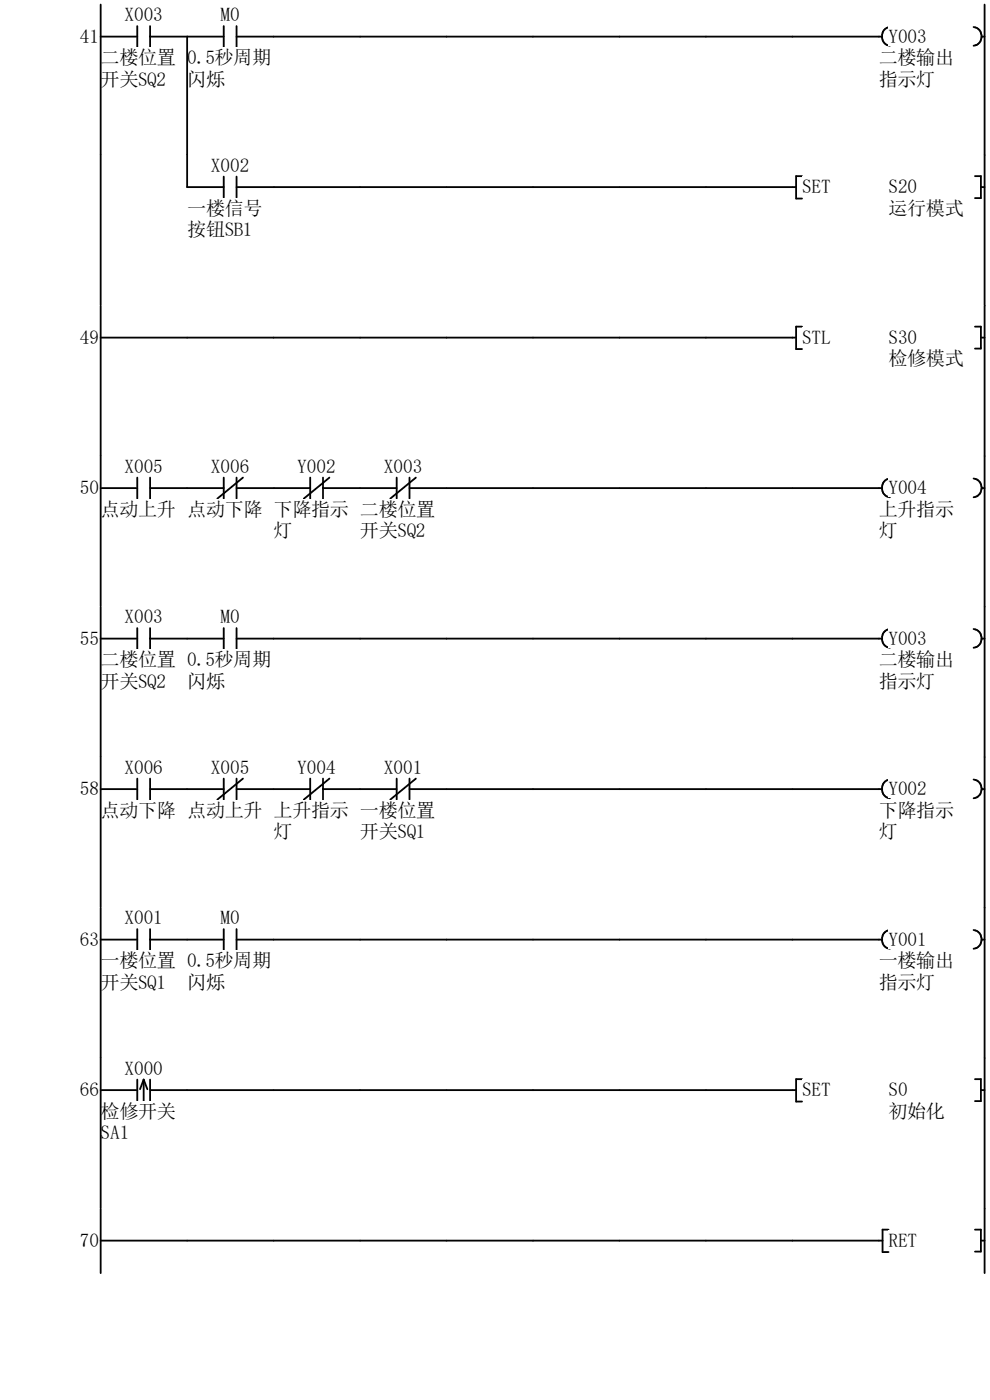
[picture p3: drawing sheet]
<svg xmlns="http://www.w3.org/2000/svg" width="210mm" height="297mm" viewBox="0 0 210 297" stroke-linecap="round" stroke-linejoin="round" font-family="sans-serif">
<path d="M21.4 7.8h7.7M29.1 5.5v4.5M31.8 7.8h7.9M31.8 5.5v4.5" fill="none" stroke="#070000" stroke-width=".39"/>
<g fill="#fff">
<path d="M21.3 10.1h16v4.1h-16z"/>
<path d="M21.3 14.6h13.9v4.2h-13.9z"/>
</g>
<path d="M21.4 1v31.9" fill="none" stroke="#070000" stroke-width=".39"/>
<path d="M46.8 1h4v4.1h-4z" fill="#fff"/>
<path d="M39.7 7.8h7.8M47.5 5.5v4.5M50.2 7.8h7.8M50.2 5.5v4.5" fill="none" stroke="#070000" stroke-width=".39"/>
<g fill="#fff">
<path d="M39.7 10.1h17.8v4.1h-17.8z"/>
<path d="M39.7 14.6h8v4.2h-8z"/>
</g>
<path d="M39.7 7.8v25.1M58 7.8h129.1M188.8 5.7a2.02 2.02 0 0 0-1.7 2 2.02 2.02 0 0 0 1.7 2" fill="none" stroke="#070000" stroke-width=".39"/>
<path d="M188.5 5.5h8.1v4.2h-8.1z" fill="#fff"/>
<path d="M206.5 5.7a2.01 2.01 0 0 1 1.8 2 2.01 2.01 0 0 1-1.8 2M208.2 7.8h.7" fill="none" stroke="#070000" stroke-width=".39"/>
<g fill="#fff">
<path d="M186.4 10.1h16v4.1h-16z"/>
<path d="M186.4 14.6h12v4.2h-12z"/>
</g>
<path d="M208.9 1v31.9" fill="none" stroke="#070000" stroke-width=".39"/>
<path d="M1 32.9h207.9v32h-207.9z" fill-rule="evenodd" fill="#fff"/>
<path d="M21.4 32.9v31.9" fill="none" stroke="#070000" stroke-width=".39"/>
<path d="M44.7 32.9h8.2v4.1h-8.2z" fill="#fff"/>
<path d="M39.7 39.7h7.8M47.5 37.5v4.4M50.2 39.7h7.8M50.2 37.5v4.4" fill="none" stroke="#070000" stroke-width=".39"/>
<g fill="#fff">
<path d="M39.7 42h16v4.1h-16z"/>
<path d="M39.7 46.6h13.9v4.1h-13.9z"/>
</g>
<path d="M39.7 32.9v6.8M58 39.7h110.9M170.1 37.4h-1.2v4.7h1.2" fill="none" stroke="#070000" stroke-width=".39"/>
<g fill="#fff">
<path d="M170.1 37.5h6.2v4.1h-6.2z"/>
<path d="M188.5 37.5h6.1v4.1h-6.1z"/>
<path d="M188.5 42h15.9v4.1h-15.9z"/>
</g>
<path d="M206.8 37.4h1.3v4.6h-1.3M208.1 39.7h.8M208.9 32.9v31.9" fill="none" stroke="#070000" stroke-width=".39"/>
<path d="M1 64.9h207.9v31.9h-207.9z" fill-rule="evenodd" fill="#fff"/>
<path d="M17 69.4h4v4.1h-4z" fill="#fff"/>
<path d="M21.4 71.6h147.5M21.4 64.8v32M170.1 69.3h-1.2v4.8h1.2" fill="none" stroke="#070000" stroke-width=".39"/>
<g fill="#fff">
<path d="M170.1 69.4h6.2v4.1h-6.2z"/>
<path d="M188.5 69.4h6.1v4.1h-6.1z"/>
<path d="M188.5 74h15.9v4.1h-15.9z"/>
</g>
<path d="M206.8 69.3h1.3v4.7h-1.3M208.1 71.6h.8M208.9 64.8v32" fill="none" stroke="#070000" stroke-width=".39"/>
<g fill="#fff">
<path d="M1 96.8h185.5v31.9h-185.5z" fill-rule="evenodd"/>
<path d="M186.5 96.8h22.4v31.9h-22.4zM17 101.3h4v4.2h-4z" fill-rule="evenodd"/>
</g>
<path d="M26.4 96.8h8.1v4.1h-8.1z" fill="#fff"/>
<path d="M21.4 103.6h7.7M29.1 101.3v4.5M31.8 103.6h7.9M31.8 101.3v4.5" fill="none" stroke="#070000" stroke-width=".39"/>
<path d="M21.3 105.9h16v4.1h-16z" fill="#fff"/>
<path d="M21.4 96.8v31.9" fill="none" stroke="#070000" stroke-width=".39"/>
<path d="M44.7 96.8h8.2v4.1h-8.2z" fill="#fff"/>
<path d="M39.7 103.6h7.8M47.5 101.3v4.5M50.2 103.6h7.8M50.2 101.3v4.5M51.5 101.3l-5.4 4.5" fill="none" stroke="#070000" stroke-width=".39"/>
<g fill="#fff">
<path d="M39.7 105.9h16v4.1h-16z"/>
<path d="M63.1 96.8h8.1v4.1h-8.1z"/>
</g>
<path d="M58 103.6h7.8M65.8 101.3v4.5M68.5 103.6h7.9M68.5 101.3v4.5M69.9 101.3l-5.5 4.5" fill="none" stroke="#070000" stroke-width=".39"/>
<g fill="#fff">
<path d="M58 105.9h16v4.1h-16z"/>
<path d="M58 110.4h4.1v4.2h-4.1z"/>
<path d="M81.4 96.8h8.2v4.1h-8.2z"/>
</g>
<path d="M76.4 103.6h7.8M84.2 101.3v4.5M86.9 103.6h7.8M86.9 101.3v4.5M88.2 101.3l-5.4 4.5" fill="none" stroke="#070000" stroke-width=".39"/>
<g fill="#fff">
<path d="M76.4 105.9h15.9v4.1h-15.9z"/>
<path d="M76.4 110.4h13.8v4.2h-13.8z"/>
</g>
<path d="M94.7 103.6h92.4M188.8 101.5a2.02 2.02 0 0 0-1.7 2 2.02 2.02 0 0 0 1.7 2" fill="none" stroke="#070000" stroke-width=".39"/>
<path d="M188.5 101.3h8.1v4.2h-8.1z" fill="#fff"/>
<path d="M206.5 101.5a2.01 2.01 0 0 1 1.8 2 2.01 2.01 0 0 1-1.8 2M208.2 103.6h.7" fill="none" stroke="#070000" stroke-width=".39"/>
<g fill="#fff">
<path d="M186.4 105.9h16v4.1h-16z"/>
<path d="M186.4 110.4h4.1v4.2h-4.1z"/>
</g>
<path d="M208.9 96.8v31.9" fill="none" stroke="#070000" stroke-width=".39"/>
<g fill="#fff">
<path d="M1 128.7h185.5v32h-185.5z" fill-rule="evenodd"/>
<path d="M186.5 128.7h22.4v32h-22.4zM17 133.3h4v4.1h-4z" fill-rule="evenodd"/>
</g>
<path d="M26.4 128.7h8.1v4.1h-8.1z" fill="#fff"/>
<path d="M21.4 135.5h7.7M29.1 133.2v4.5M31.8 135.5h7.9M31.8 133.2v4.5" fill="none" stroke="#070000" stroke-width=".39"/>
<g fill="#fff">
<path d="M21.3 137.8h16v4.1h-16z"/>
<path d="M21.3 142.4h13.9v4.1h-13.9z"/>
</g>
<path d="M21.4 128.7v31.9" fill="none" stroke="#070000" stroke-width=".39"/>
<path d="M46.8 128.7h4v4.1h-4z" fill="#fff"/>
<path d="M39.7 135.5h7.8M47.5 133.2v4.5M50.2 135.5h7.8M50.2 133.2v4.5" fill="none" stroke="#070000" stroke-width=".39"/>
<g fill="#fff">
<path d="M39.7 137.8h17.8v4.1h-17.8z"/>
<path d="M39.7 142.4h8v4.1h-8z"/>
</g>
<path d="M58 135.5h129.1M188.8 133.4a2.02 2.02 0 0 0-1.7 2 2.02 2.02 0 0 0 1.7 2" fill="none" stroke="#070000" stroke-width=".39"/>
<path d="M188.5 133.3h8.1v4.1h-8.1z" fill="#fff"/>
<path d="M206.5 133.4a2.01 2.01 0 0 1 1.8 2 2.01 2.01 0 0 1-1.8 2M208.2 135.5h.7" fill="none" stroke="#070000" stroke-width=".39"/>
<g fill="#fff">
<path d="M186.4 137.8h16v4.1h-16z"/>
<path d="M186.4 142.4h12v4.1h-12z"/>
</g>
<path d="M208.9 128.7v31.9" fill="none" stroke="#070000" stroke-width=".39"/>
<g fill="#fff">
<path d="M1 160.7h185.5v31.9h-185.5z" fill-rule="evenodd"/>
<path d="M186.5 160.7h22.4v31.9h-22.4zM17 165.2h4v4.1h-4z" fill-rule="evenodd"/>
</g>
<path d="M26.4 160.7h8.1v4.1h-8.1z" fill="#fff"/>
<path d="M21.4 167.4h7.7M29.1 165.2v4.4M31.8 167.4h7.9M31.8 165.2v4.4" fill="none" stroke="#070000" stroke-width=".39"/>
<path d="M21.3 169.8h16v4.1h-16z" fill="#fff"/>
<path d="M21.4 160.6v31.9" fill="none" stroke="#070000" stroke-width=".39"/>
<path d="M44.7 160.7h8.2v4.1h-8.2z" fill="#fff"/>
<path d="M39.7 167.4h7.8M47.5 165.2v4.4M50.2 167.4h7.8M50.2 165.2v4.4M51.5 165.2l-5.4 4.4" fill="none" stroke="#070000" stroke-width=".39"/>
<g fill="#fff">
<path d="M39.7 169.8h16v4.1h-16z"/>
<path d="M63.1 160.7h8.1v4.1h-8.1z"/>
</g>
<path d="M58 167.4h7.8M65.8 165.2v4.4M68.5 167.4h7.9M68.5 165.2v4.4M69.9 165.2l-5.5 4.4" fill="none" stroke="#070000" stroke-width=".39"/>
<g fill="#fff">
<path d="M58 169.8h16v4.1h-16z"/>
<path d="M58 174.3h4.1v4.1h-4.1z"/>
<path d="M81.4 160.7h8.2v4.1h-8.2z"/>
</g>
<path d="M76.4 167.4h7.8M84.2 165.2v4.4M86.9 167.4h7.8M86.9 165.2v4.4M88.2 165.2l-5.4 4.4" fill="none" stroke="#070000" stroke-width=".39"/>
<g fill="#fff">
<path d="M76.4 169.8h15.9v4.1h-15.9z"/>
<path d="M76.4 174.3h13.8v4.1h-13.8z"/>
</g>
<path d="M94.7 167.4h92.4M188.8 165.4a2.02 2.02 0 0 0-1.7 2 2.02 2.02 0 0 0 1.7 2" fill="none" stroke="#070000" stroke-width=".39"/>
<path d="M188.5 165.2h8.1v4.1h-8.1z" fill="#fff"/>
<path d="M206.5 165.4a2.01 2.01 0 0 1 1.8 2 2.01 2.01 0 0 1-1.8 2M208.2 167.4h.7" fill="none" stroke="#070000" stroke-width=".39"/>
<g fill="#fff">
<path d="M186.4 169.8h16v4.1h-16z"/>
<path d="M186.4 174.3h4.1v4.1h-4.1z"/>
</g>
<path d="M208.9 160.6v31.9" fill="none" stroke="#070000" stroke-width=".39"/>
<g fill="#fff">
<path d="M1 192.6h185.5v31.9h-185.5z" fill-rule="evenodd"/>
<path d="M186.5 192.6h22.4v31.9h-22.4zM17 197.1h4v4.2h-4z" fill-rule="evenodd"/>
</g>
<path d="M26.4 192.6h8.1v4.1h-8.1z" fill="#fff"/>
<path d="M21.4 199.3h7.7M29.1 197.1v4.5M31.8 199.3h7.9M31.8 197.1v4.5" fill="none" stroke="#070000" stroke-width=".39"/>
<g fill="#fff">
<path d="M21.3 201.7h16v4.1h-16z"/>
<path d="M21.3 206.2h13.9v4.2h-13.9z"/>
</g>
<path d="M21.4 192.5v32" fill="none" stroke="#070000" stroke-width=".39"/>
<path d="M46.8 192.6h4v4.1h-4z" fill="#fff"/>
<path d="M39.7 199.3h7.8M47.5 197.1v4.5M50.2 199.3h7.8M50.2 197.1v4.5" fill="none" stroke="#070000" stroke-width=".39"/>
<g fill="#fff">
<path d="M39.7 201.7h17.8v4.1h-17.8z"/>
<path d="M39.7 206.2h8v4.2h-8z"/>
</g>
<path d="M58 199.3h129.1M188.8 197.3a2.02 2.02 0 0 0-1.7 2 2.02 2.02 0 0 0 1.7 2" fill="none" stroke="#070000" stroke-width=".39"/>
<path d="M188.5 197.1h8.1v4.2h-8.1z" fill="#fff"/>
<path d="M206.5 197.3a2.01 2.01 0 0 1 1.8 2 2.01 2.01 0 0 1-1.8 2M208.2 199.3h.7" fill="none" stroke="#070000" stroke-width=".39"/>
<g fill="#fff">
<path d="M186.4 201.7h16v4.1h-16z"/>
<path d="M186.4 206.2h12v4.2h-12z"/>
</g>
<path d="M208.9 192.5v32" fill="none" stroke="#070000" stroke-width=".39"/>
<path d="M1 224.5h207.9v31.9h-207.9z" fill-rule="evenodd" fill="#fff"/>
<g fill="#fff">
<path d="M17 229.1h4v4.1h-4z"/>
<path d="M26.4 224.5h8.1v4.1h-8.1z"/>
</g>
<path d="M21.4 231.3h7.7M29.1 229v4.5M30.5 229v4.6M30.5 229l.8 2.1M30.5 229l-.8 2.1M31.8 231.3h7.9M31.8 229v4.5" fill="none" stroke="#070000" stroke-width=".39"/>
<g fill="#fff">
<path d="M21.3 233.6h16v4.1h-16z"/>
<path d="M21.3 238.2h6.2v4.1h-6.2z"/>
</g>
<path d="M21.4 224.5v31.9M39.7 231.3h129.2M170.1 228.9h-1.2v4.8h1.2" fill="none" stroke="#070000" stroke-width=".39"/>
<g fill="#fff">
<path d="M170.1 229h6.2v4.1h-6.2z"/>
<path d="M188.5 229h4.1v4.1h-4.1z"/>
<path d="M188.5 233.6h11.9v4.1h-11.9z"/>
</g>
<path d="M206.8 228.9h1.3v4.7h-1.3M208.1 231.3h.8M208.9 224.5v31.9" fill="none" stroke="#070000" stroke-width=".39"/>
<g fill="#fff">
<path d="M1 256.4h185.5v13.7h-185.5z" fill-rule="evenodd"/>
<path d="M186.5 256.4h22.4v13.7h-22.4zM17 261h4v4.1h-4z" fill-rule="evenodd"/>
</g>
<path d="M21.4 256.4v13.7M21.4 263.2h165.8M188.5 260.9h-1.3v4.7h1.3" fill="none" stroke="#070000" stroke-width=".39"/>
<path d="M188.5 261h6.1v4.1h-6.1z" fill="#fff"/>
<path d="M208.9 256.4v13.7M206.8 260.9h1.3v4.6h-1.3M208.1 263.2h.8" fill="none" stroke="#070000" stroke-width=".39"/>
<g font-size="4.1">
<text x="26.4" y="4.5">X003</text>
<text x="46.8" y="4.5">M0</text>
<text x="17" y="9.1">41</text>
<text x="188.5" y="9.1">Y003</text>
<text x="21.3" y="13.6">二楼位置</text>
<text x="39.7" y="13.6">0.5秒周期</text>
<text x="186.4" y="13.6">二楼输出</text>
<text x="21.3" y="18.2">开关SQ2</text>
<text x="39.7" y="18.2">闪烁</text>
<text x="186.4" y="18.2">指示灯</text>
<text x="44.8" y="36.4">X002</text>
<text x="170.1" y="41">SET</text>
<text x="188.5" y="41">S20</text>
<text x="39.7" y="45.6">一楼信号</text>
<text x="188.5" y="45.6">运行模式</text>
<text x="39.7" y="50.1">按钮SB1</text>
<text x="17" y="72.9">49</text>
<text x="170.1" y="72.9">STL</text>
<text x="188.5" y="72.9">S30</text>
<text x="188.5" y="77.5">检修模式</text>
<text x="26.4" y="100.3">X005</text>
<text x="44.8" y="100.3">X006</text>
<text x="63.1" y="100.3">Y002</text>
<text x="81.5" y="100.3">X003</text>
<text x="17" y="104.9">50</text>
<text x="188.5" y="104.9">Y004</text>
<text x="21.3" y="109.4">点动上升</text>
<text x="39.7" y="109.4">点动下降</text>
<text x="58" y="109.4">下降指示</text>
<text x="58" y="114">灯</text>
<text x="76.4" y="109.4">二楼位置</text>
<text x="76.4" y="114">开关SQ2</text>
<text x="186.4" y="109.4">上升指示</text>
<text x="186.4" y="114">灯</text>
<text x="17" y="136.8">55</text>
<text x="26.4" y="132.2">X003</text>
<text x="46.8" y="132.2">M0</text>
<text x="188.5" y="136.8">Y003</text>
<text x="21.3" y="141.3">二楼位置</text>
<text x="39.7" y="141.3">0.5秒周期</text>
<text x="186.4" y="141.3">二楼输出</text>
<text x="21.3" y="145.9">开关SQ2</text>
<text x="39.7" y="145.9">闪烁</text>
<text x="186.4" y="145.9">指示灯</text>
<text x="26.4" y="164.2">X006</text>
<text x="44.8" y="164.2">X005</text>
<text x="63.1" y="164.2">Y004</text>
<text x="81.5" y="164.2">X001</text>
<text x="17" y="168.7">58</text>
<text x="21.3" y="173.3">点动下降</text>
<text x="39.7" y="173.3">点动上升</text>
<text x="58" y="173.3">上升指示</text>
<text x="76.4" y="173.3">一楼位置</text>
<text x="186.4" y="173.3">下降指示</text>
<text x="188.5" y="168.7">Y002</text>
<text x="58" y="177.8">灯</text>
<text x="76.4" y="177.8">开关SQ1</text>
<text x="186.4" y="177.8">灯</text>
<text x="26.4" y="196.1">X001</text>
<text x="46.8" y="196.1">M0</text>
<text x="17" y="200.7">63</text>
<text x="188.5" y="200.7">Y001</text>
<text x="21.3" y="205.2">一楼位置</text>
<text x="21.3" y="209.8">开关SQ1</text>
<text x="39.7" y="205.2">0.5秒周期</text>
<text x="39.7" y="209.8">闪烁</text>
<text x="186.4" y="205.2">一楼输出</text>
<text x="186.4" y="209.8">指示灯</text>
<text x="17" y="232.6">66</text>
<text x="26.4" y="228">X000</text>
<text x="170.1" y="232.5">SET</text>
<text x="188.5" y="232.5">S0</text>
<text x="21.3" y="237.1">检修开关</text>
<text x="188.5" y="237.1">初始化</text>
<text x="21.3" y="241.7">SA1</text>
<text x="17" y="264.5">70</text>
<text x="188.5" y="264.5">RET</text>
</g>
</svg>
